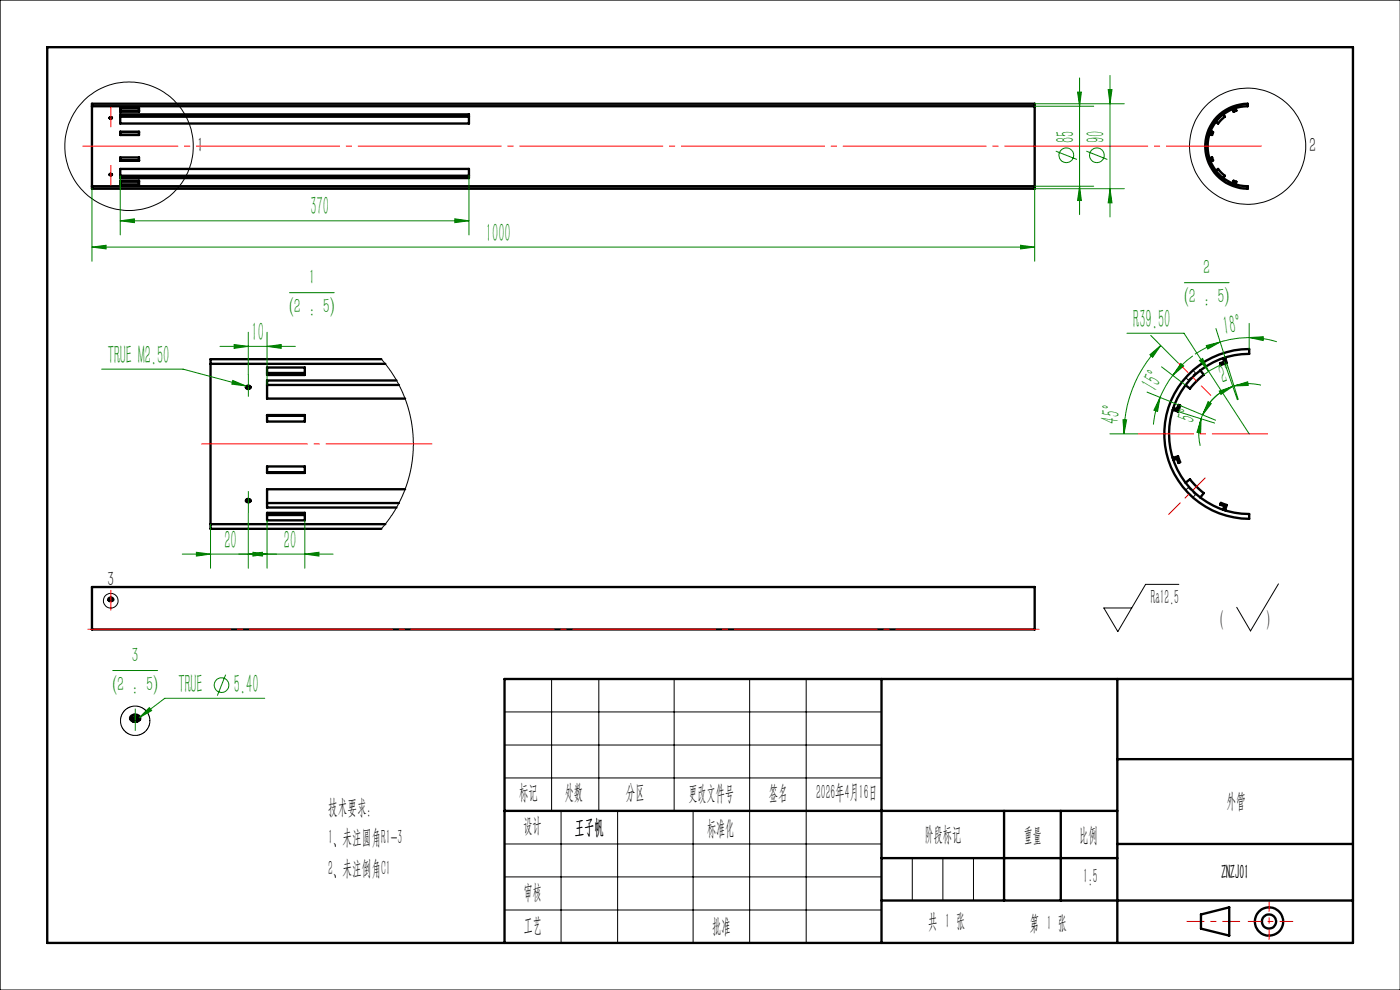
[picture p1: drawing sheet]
<svg xmlns="http://www.w3.org/2000/svg" width="297mm" height="210mm" viewBox="0 0 297 210" stroke-linecap="round" stroke-linejoin="round" font-family="sans-serif">
<g fill="none" stroke="#000" stroke-width=".5">
<path d="M10 10h277v190h-277zM19.5 22.5v17M19.5 22.5h200M19.5 22.5v-.5h200v.5M19.5 39.5v.5h200v-.5M19.5 39.5h200M23.2 37h.5M23.2 37.1l.2-.2 .3 .2M23.7 25l-.1 .1-.4-.1h.5M25.5 38.6v-.3h4v.3M25.5 23.5v.2h4v-.2M25.5 37.3v-1.5h74v1.5"/>
<path d="M25.5 24.8v1.4h74v-1.4M25.5 34v-.6h4v.6M25.5 28v.6h4v-.6M25.5 23.5v-.6h4v.6M25.5 24.8v-.5h74v.5M25.5 37.3v.5h74v-.5M25.5 38.6v.5h4v-.5M25.5 38.6h4M25.5 28h4M25.5 34h4M25.5 23.5h4M25.5 37.3h74"/>
<path d="M25.5 24.8h74M219.5 22.5v17M256.6 33.6l.5-.2 .1 .1a.27 .27 0 0 1 .1 .3 .27 .27 0 0 1-.2 .2l-.1-.4-.4 .2M256.6 28.2l.4 .2 .1-.4a.31 .31 0 0 1 .2 .3 .31 .31 0 0 1-.1 .3l-.6-.1M257.9 36.2l.5-.4 1.5 1.5-.4 .5M258.2 24.8a9.3 9.3 0 0 1 6.5-2.8v.5a8.5 8.5 0 0 0-8.5 8.5 8.5 8.5 0 0 0 8.5 8.5v.5a9 9 0 0 1-8.3-5.4 9 9 0 0 1 1.8-9.8zM259.5 24.3l.4 .5-1.5 1.4-.5-.3M261.9 39l.1-.3-.3-.1a.31 .31 0 0 1 .2-.2 .31 .31 0 0 1 .3 .1l-.1 .6M262.1 22.9l.2 .6h-.2a.27 .27 0 0 1-.2 .2 .27 .27 0 0 1-.2-.2l.3-.2-.1-.3M44.7 77.2v34M44.7 77.2h37M56.7 79.1v.4h8v-.4"/>
<path d="M56.7 79.1v-1.1h8v1.1M56.7 79.1h8M80.9 76.2h-36.2v1M252 79.6a18 18 0 0 1 13-5.6v1.1a17 17 0 0 0-17 16.9 17 17 0 0 0 17 17v1.1a18 18 0 0 1-16.6-11 18 18 0 0 1 3.6-19.5zM254.6 78.6l.8 .9-1.2 1-1.8 1.9-.9-.7M259.9 75.8l.3 1.2-1.2 .4-.2-.3 .9-.4-.2-.7M52.2 82.2h.9M52.2 82.1a.57 .57 0 0 0 1 0M52.2 82a.46 .46 0 0 1 .6-.2 .46 .46 0 0 1 .3 .6 .48 .48 0 0 1-.6 .1 .48 .48 0 0 1-.3-.5zM56.7 81.7v2.9h29.2M56.7 88.2v1.2h8v-1.2M56.7 88.2v-.2h8v.2"/>
<path d="M56.7 81.7h27.9M56.7 88.2h8M84.1 80.7h-27.4v1M248.8 97.1l1.1-.3 .5 1.2-.4 .2-.3-.9-.8 .3M248.9 86.5l.8 .3 .3-.9 .4 .1-.5 1.3-1.1-.4M44.7 111.2v1h36.2M44.7 111.2h37M52.2 106.3a.57 .57 0 0 1 1 0M52.2 106.2h1M52.2 106a.47 .47 0 0 1 .6-.2 .47 .47 0 0 1 .3 .6 .49 .49 0 0 1-.6 .1 .49 .49 0 0 1-.3-.5zM56.7 109.2v-.4h8v.4M56.7 100.2v-1.3h8v1.3"/>
<path d="M56.7 106.7v1h27.4M56.7 109.2v1.2h8v-1.2M56.7 109.2h8M56.7 100.2v.1h8v-.1M56.7 106.7h27.9M56.7 100.2h8M85.9 103.8h-29.2v2.9M251.5 102.4l.9-.7 1.8 1.9 1.2 1-.8 .9M259.5 108.1l.2-.7-.9-.4 .2-.3 1.2 .4-.3 1.2M19.5 124.5h200v9h-200zM23 127.3a.62 .62 0 0 1 1 0M23.1 126.9a.48 .48 0 0 1 .6-.1 .48 .48 0 0 1 .2 .6 .48 .48 0 0 1-.6 .1 .48 .48 0 0 1-.2-.6z"/>
<path d="M23.2 127.5l.3-.2 .2 .2M23.2 127.5a.23 .23 0 0 1 .3-.3 .23 .23 0 0 1 .2 .3M27.7 152.6a1.27 1.27 0 0 1 2 0M27.8 151.9a1.14 1.14 0 0 1 1.9 .5 1.16 1.16 0 0 1-1.1 .7 1.16 1.16 0 0 1-1-.8zM28.2 153a.57 .57 0 0 1 1 0M28.2 153a.46 .46 0 0 1 .5-.5 .46 .46 0 0 1 .4 .5M187 144v56M237 144v56M287 144h-180v56M107 172h130M213 172v19M225 172v19"/>
<path d="M237 161h50M237 179h50M187 191h100M187 182h50M254.8 194l6-1.5v6l-6-1.5z"/>
<circle cx="23.5" cy="37" r=".22"/>
<circle cx="23.5" cy="25" r=".22"/>
<circle cx="269.2" cy="195.5" r="1.51"/>
<circle cx="269.2" cy="195.5" r="3"/>
</g>
<path d="M258.2 25.3l.8-.8M259 37.5l-.8-.8M252.1 80.6l1.5-1.5M253.6 105l-1.5-1.6" fill="none" stroke="#000" stroke-width=".21" stroke-dasharray="1.3 .6" stroke-dashoffset=".5" stroke-linecap="butt"/>
<path d="M258 25l.2 .3M258.2 36.7l-.2 .3M258.4 25.1l.1 .1M258.5 36.8l-.1 .1M258.7 37.7l.3-.2M258.8 37.3l.1-.1M258.9 24.8l-.1-.1M259 24.5l-.3-.2M253.3 79.7l-.1-.2M252.5 80.2l.1 .2M252.6 103.7l-.1 .1M253.2 104.5l.1-.1" fill="none" stroke="#000" stroke-width=".21" stroke-dasharray="1.3 .6" stroke-linecap="butt"/>
<g fill="none" stroke="#000" stroke-width=".21">
<path d="M0 0h297v210h-297zM80.9 76.2l2 2.5 1.1 1.7 1.8 3.8 .7 2 .7 3 .5 4.6-.1 2.8-.3 2.4-1.3 4.7-2.1 4.5-1.4 1.9-1.6 2.1M250.1 124h-7.1l-5.9 10-2.9-5h5.9M271.2 123.9l-5.9 9.9-2.9-5M107 151h80M107 158h80M117 144v28M127 144v28M143 144v28M159 144v56M171 144v56M107 165h80"/>
<path d="M107 179h80M119 172v28M131 172v28M147 172v28M107 186h80M107 193h80M193.5 182v9M200 182v9M206.5 182v9"/>
<circle cx="27.4" cy="31" r="13.6"/>
<circle cx="264.7" cy="31" r="12.3"/>
<circle cx="23.5" cy="127.4" r="1.56"/>
<circle cx="28.7" cy="152.9" r="3.1"/>
</g>
<path d="M253.6 79.1l-.5-.5M251.5 80.1l.6 .5M252.1 103.4l-.6 .6M253.1 105.5l.5-.5" fill="none" stroke="#000" stroke-width=".21" stroke-dasharray="1.3 .6" stroke-dashoffset=".4" stroke-linecap="butt"/>
<g fill="none" stroke="#008000" stroke-width=".21">
<path d="M228.6 19.5h.8l-.4 3zM229 16.5v29M235.1 19h.8l-.4 3zM235.5 16v30M25.5 37.3v12.5M99.5 37.3v12.5M219.5 39.5h12.5M219.5 22.5h12.5M219.5 22h19M224 32.1l4.5 1.7M229 39.5l.4 3h-.8zM230.5 32.1l4.4 1.7"/>
<path d="M19.5 52.4l3-.4v.8zM19.5 40v15.4M19.5 52.4h200M25.5 46.8l3-.4v.8zM25.5 46.8h74M96.5 46.4l3 .4-3 .4zM216.5 52l3 .4-3 .4zM235.5 40l.4 3h-.8zM238.5 40h-19v15.4M251.2 60h9.5M21.6 78.3h17.2l13.4 3.6M46.7 73.5h16"/>
<path d="M49.7 73.1l3 .4-3 .4zM52.7 70.5v9M56.7 73.5l3-.4v.8zM56.7 70.5v11.2M61.4 62.1h9.5M239.1 70.7h12.1l13.8 21.3M243.9 75.2l2.3-1.9-1.7 2.5zM244.1 71.1l5.8 5.9M246.2 73.3a26.7 26.7 0 0 0-7.8 18.7M246.4 77.8l5.1 3.9M248.8 79.6a20.3 20.3 0 0 0-2.7 4.7M250.5 77.1l.6 .5-2.3 2z"/>
<path d="M253 75.5a20.1 20.1 0 0 0-4.2 4.1M254.5 76.5l.6-.4 1.3 2.7zM255.9 73.3l2.9-.7-2.6 1.4zM258 69.7l1.9 6.1M258.8 72.6a21.5 21.5 0 0 0-5.3 2.5M259 77.4l-2.3 1.2-1.3 .9M259.7 76.7l2.8 8.1M260.2 77l2.5 7.7M265 71.6l3-.2v.8zM265 71.6a22.5 22.5 0 0 0-6.2 1M265 71.6a20.3 20.3 0 0 1 5.9 .9M265 68.6v5.4"/>
<path d="M49.4 80.7l2.8 1.2-3-.4zM235.4 92h6M238.2 89l.8 .1-.6 2.9zM243.3 83.2l6.7 2.7M246.1 84.3l-.5 3-.8-.3zM246.1 84.3l-.2 .6a19.5 19.5 0 0 0-1.2 5.2M249.9 87.3l7.8 2.4M250.4 86l7.5 3.1M254.8 88.8l-.1 3.1-.8-.2zM254.8 88.8a10.8 10.8 0 0 0-.2 5.8M255.1 88l-.3 .8M256.3 85.2l.7 .4-1.9 2.4z"/>
<path d="M258.6 83.5a10.7 10.7 0 0 0-3.5 4.5M258.7 83l2.8-1-2.5 1.7zM261.5 82a10.6 10.6 0 0 0-4.7 3.2M261.8 81.9l2.9-.9 .1 .8zM261.8 81.9l-.3 .1M267.5 81.7a10.3 10.3 0 0 0-5.7 .2M38.7 117.5h32M41.7 117.1l3 .4-3 .5zM44.7 111.2v9.3M52.7 117.5l3-.4v.9zM52.7 108.9v11.6M53.7 117.1l3 .4-3 .5z"/>
<path d="M56.7 110.4v10.1M64.7 117.5l3-.4v.9zM64.7 110.4v10.1M23.9 142.2h9.5M31.7 150.1l.5 .6-2.7 1.6zM47.9 143.1l-1.8 4.5M56.2 148.1h-21.2l-5.5 4.2"/>
<circle cx="226.2" cy="32.9" r="1.56"/>
<circle cx="232.7" cy="32.9" r="1.56"/>
<circle cx="47" cy="145.3" r="1.55"/>
</g>
<path d="M17.5 31h250.2" fill="none" stroke="#f00" stroke-width=".21" stroke-dasharray="30.5 1.3 1.3 1.3" stroke-dashoffset="10.2" stroke-linecap="butt"/>
<path d="M23.5 37.1v2.3M23.5 35v2.1M23.5 24.9v-2.3M23.5 27v-2.1M23.5 127.4v-2.3M23.5 129.5v-2.1" fill="none" stroke="#f00" stroke-width=".21" stroke-dasharray="30.5 1.3 1.3 1.3" stroke-linecap="butt"/>
<path d="M17.5 133.5h204" fill="none" stroke="#f00" stroke-width=".21" stroke-dasharray="30.5 1.3 1.3 1.3" stroke-dashoffset="-1" stroke-linecap="butt"/>
<path d="M268.9 92h-27.5" fill="none" stroke="#f00" stroke-width=".21" stroke-dasharray="30.5 1.3 1.3 1.3" stroke-dashoffset="18.6" stroke-linecap="butt"/>
<path d="M255.7 101.3l-7.8 7.9" fill="none" stroke="#f00" stroke-width=".21" stroke-dasharray="30.5 1.3 1.3 1.3" stroke-dashoffset="26.8" stroke-linecap="butt"/>
<path d="M250 77l6.9 6.9" fill="none" stroke="#f00" stroke-width=".21" stroke-dasharray="30.5 1.3 1.3 1.3" stroke-dashoffset="27.5" stroke-linecap="butt"/>
<path d="M42.7 94.2h49" fill="none" stroke="#f00" stroke-width=".21" stroke-dasharray="30.5 1.3 1.3 1.3" stroke-dashoffset="7.9" stroke-linecap="butt"/>
<path d="M52.7 82v-2.5M52.7 84.1v-2.1M52.7 106.3v2.6M52.7 104.2v2.1M28.7 152.9v-2.6M28.7 155v-2.1" fill="none" stroke="#008000" stroke-width=".21" stroke-dasharray="30.5 1.3 1.3 1.3" stroke-linecap="butt"/>
<path d="M251.7 195.5h11.4" fill="none" stroke="#f00" stroke-width=".21" stroke-dasharray="6.3 1.3 1.3 1.3" stroke-dashoffset="2.6" stroke-linecap="butt"/>
<path d="M264.7 195.5h9.6" fill="none" stroke="#f00" stroke-width=".21" stroke-dasharray="6.3 1.3 1.3 1.3" stroke-dashoffset="3.4" stroke-linecap="butt"/>
<path d="M269.2 191.2v8.1" fill="none" stroke="#f00" stroke-width=".21" stroke-dasharray="6.3 1.3 1.3 1.3" stroke-dashoffset="4.2" stroke-linecap="butt"/>
<g fill="#008000">
<path d="M49.4 80.7l-.2 .8 3 .4zM254.5 76.5l1.9 2.3-1.3-2.7zM29.5 152.3l2.7-1.6-.5-.6z"/>
<path d="M19.5 52.4l3-.4v.8zM216.5 52l3 .4-3 .4z"/>
<path d="M25.5 46.8l3-.4v.8zM96.5 46.4l3 .4-3 .4zM49.7 73.1l3 .4-3 .4zM56.7 73.5l3-.4v.8zM53.7 117.1l3 .4-3 .5zM64.7 117.5l3-.4v.9z"/>
<path d="M52.7 117.5l3-.4v.9zM41.7 117.1l3 .4-3 .5z"/>
<path d="M265 71.6l3-.2v.8zM255.9 73.3l2.9-.7-2.6 1.4z"/>
<path d="M261.8 81.9l2.9-.9 .1 .8zM258.7 83l2.8-1-2.5 1.7z"/>
<path d="M250.5 77.1l.6 .5-2.3 2zM246.1 84.3l-.5 3-.8-.3z"/>
<path d="M256.3 85.2l.7 .4-1.9 2.4zM254.8 88.8l-.1 3.1-.8-.2z"/>
<path d="M243.9 75.2l2.3-1.9-1.7 2.5zM238.2 89l.8 .1-.6 2.9z"/>
<path d="M229 39.5l.4 3h-.8zM228.6 19.5h.8l-.4 3zM235.5 40l.4 3h-.8zM235.1 19h.8l-.4 3z"/>
</g>
<g font-size="5.6" fill="#008000">
<text x="227.9" y="30.3" transform="rotate(-90 227.9 30.3)">85</text>
<text x="234.4" y="30.3" transform="rotate(-90 234.4 30.3)">90</text>
<text x="65.8" y="45.7">370</text>
<text x="103.1" y="51.3">1000</text>
<text x="240.4" y="69.5">R39.50</text>
<text x="259.7" y="71" transform="rotate(-7 259.7 71)">18°</text>
<text x="22.9" y="77.2">TRUE M2.50</text>
<text x="53.4" y="72.4">10</text>
<text x="245.2" y="83.3" transform="rotate(-59 245.2 83.3)">15°</text>
<text x="259.4" y="81.5" transform="rotate(-18 259.4 81.5)">2°</text>
<text x="253.2" y="89.9" transform="rotate(-70 253.2 89.9)">5°</text>
<text x="237.3" y="90.1" transform="rotate(-80 237.3 90.1)">45°</text>
<text x="47.6" y="116.4">20</text>
<text x="60.2" y="116.4">20</text>
<text x="37.9" y="147">TRUE</text>
<text x="49.6" y="147">5.40</text>
</g>
<g font-size="4.4">
<text x="41.8" y="32.3">1</text>
<text x="277.7" y="32.3">2</text>
<text x="22.8" y="124.3">3</text>
<text x="244.2" y="128.1">Ra12.5</text>
<text x="258.9" y="132.7">(</text>
<text x="268.7" y="132.7">)</text>
<text x="69.6" y="172.6">技术要求：</text>
<text x="110.1" y="169.5">标记</text>
<text x="119.8" y="169.5">处数</text>
<text x="132.8" y="169.5">分区</text>
<text x="146.1" y="169.8">更改文件号</text>
<text x="163.1" y="169.8">签名</text>
<text x="173.1" y="169.4">2026年4月16日</text>
<text x="260.2" y="171.4">外管</text>
<text x="69.6" y="179.1">1、未注圆角R1-3</text>
<text x="111" y="176.6">设计</text>
<text x="122" y="176.9">王子帆</text>
<text x="150" y="177.1">标准化</text>
<text x="196.2" y="178.4">阶段标记</text>
<text x="217.2" y="178.7">重量</text>
<text x="228.9" y="178.7">比例</text>
<text x="69.6" y="185.6">2、未注倒角C1</text>
<text x="111.1" y="190.8">审核</text>
<text x="229.8" y="187.4">1:5</text>
<text x="259.1" y="186.4">ZNZJ01</text>
<text x="111.1" y="197.7">工艺</text>
<text x="151.1" y="197.9">批准</text>
<text x="196.9" y="196.9">共 1 张</text>
<text x="218.5" y="197.3">第 1 张</text>
</g>
<g font-size="4.4" fill="#008000">
<text x="255.2" y="58.2">2</text>
<text x="65.4" y="60.3">1</text>
<text x="251.3" y="64.3">(2 : 5)</text>
<text x="61.4" y="66.4">(2 : 5)</text>
<text x="27.9" y="140.5">3</text>
<text x="24" y="146.6">(2 : 5)</text>
</g>
</svg>
